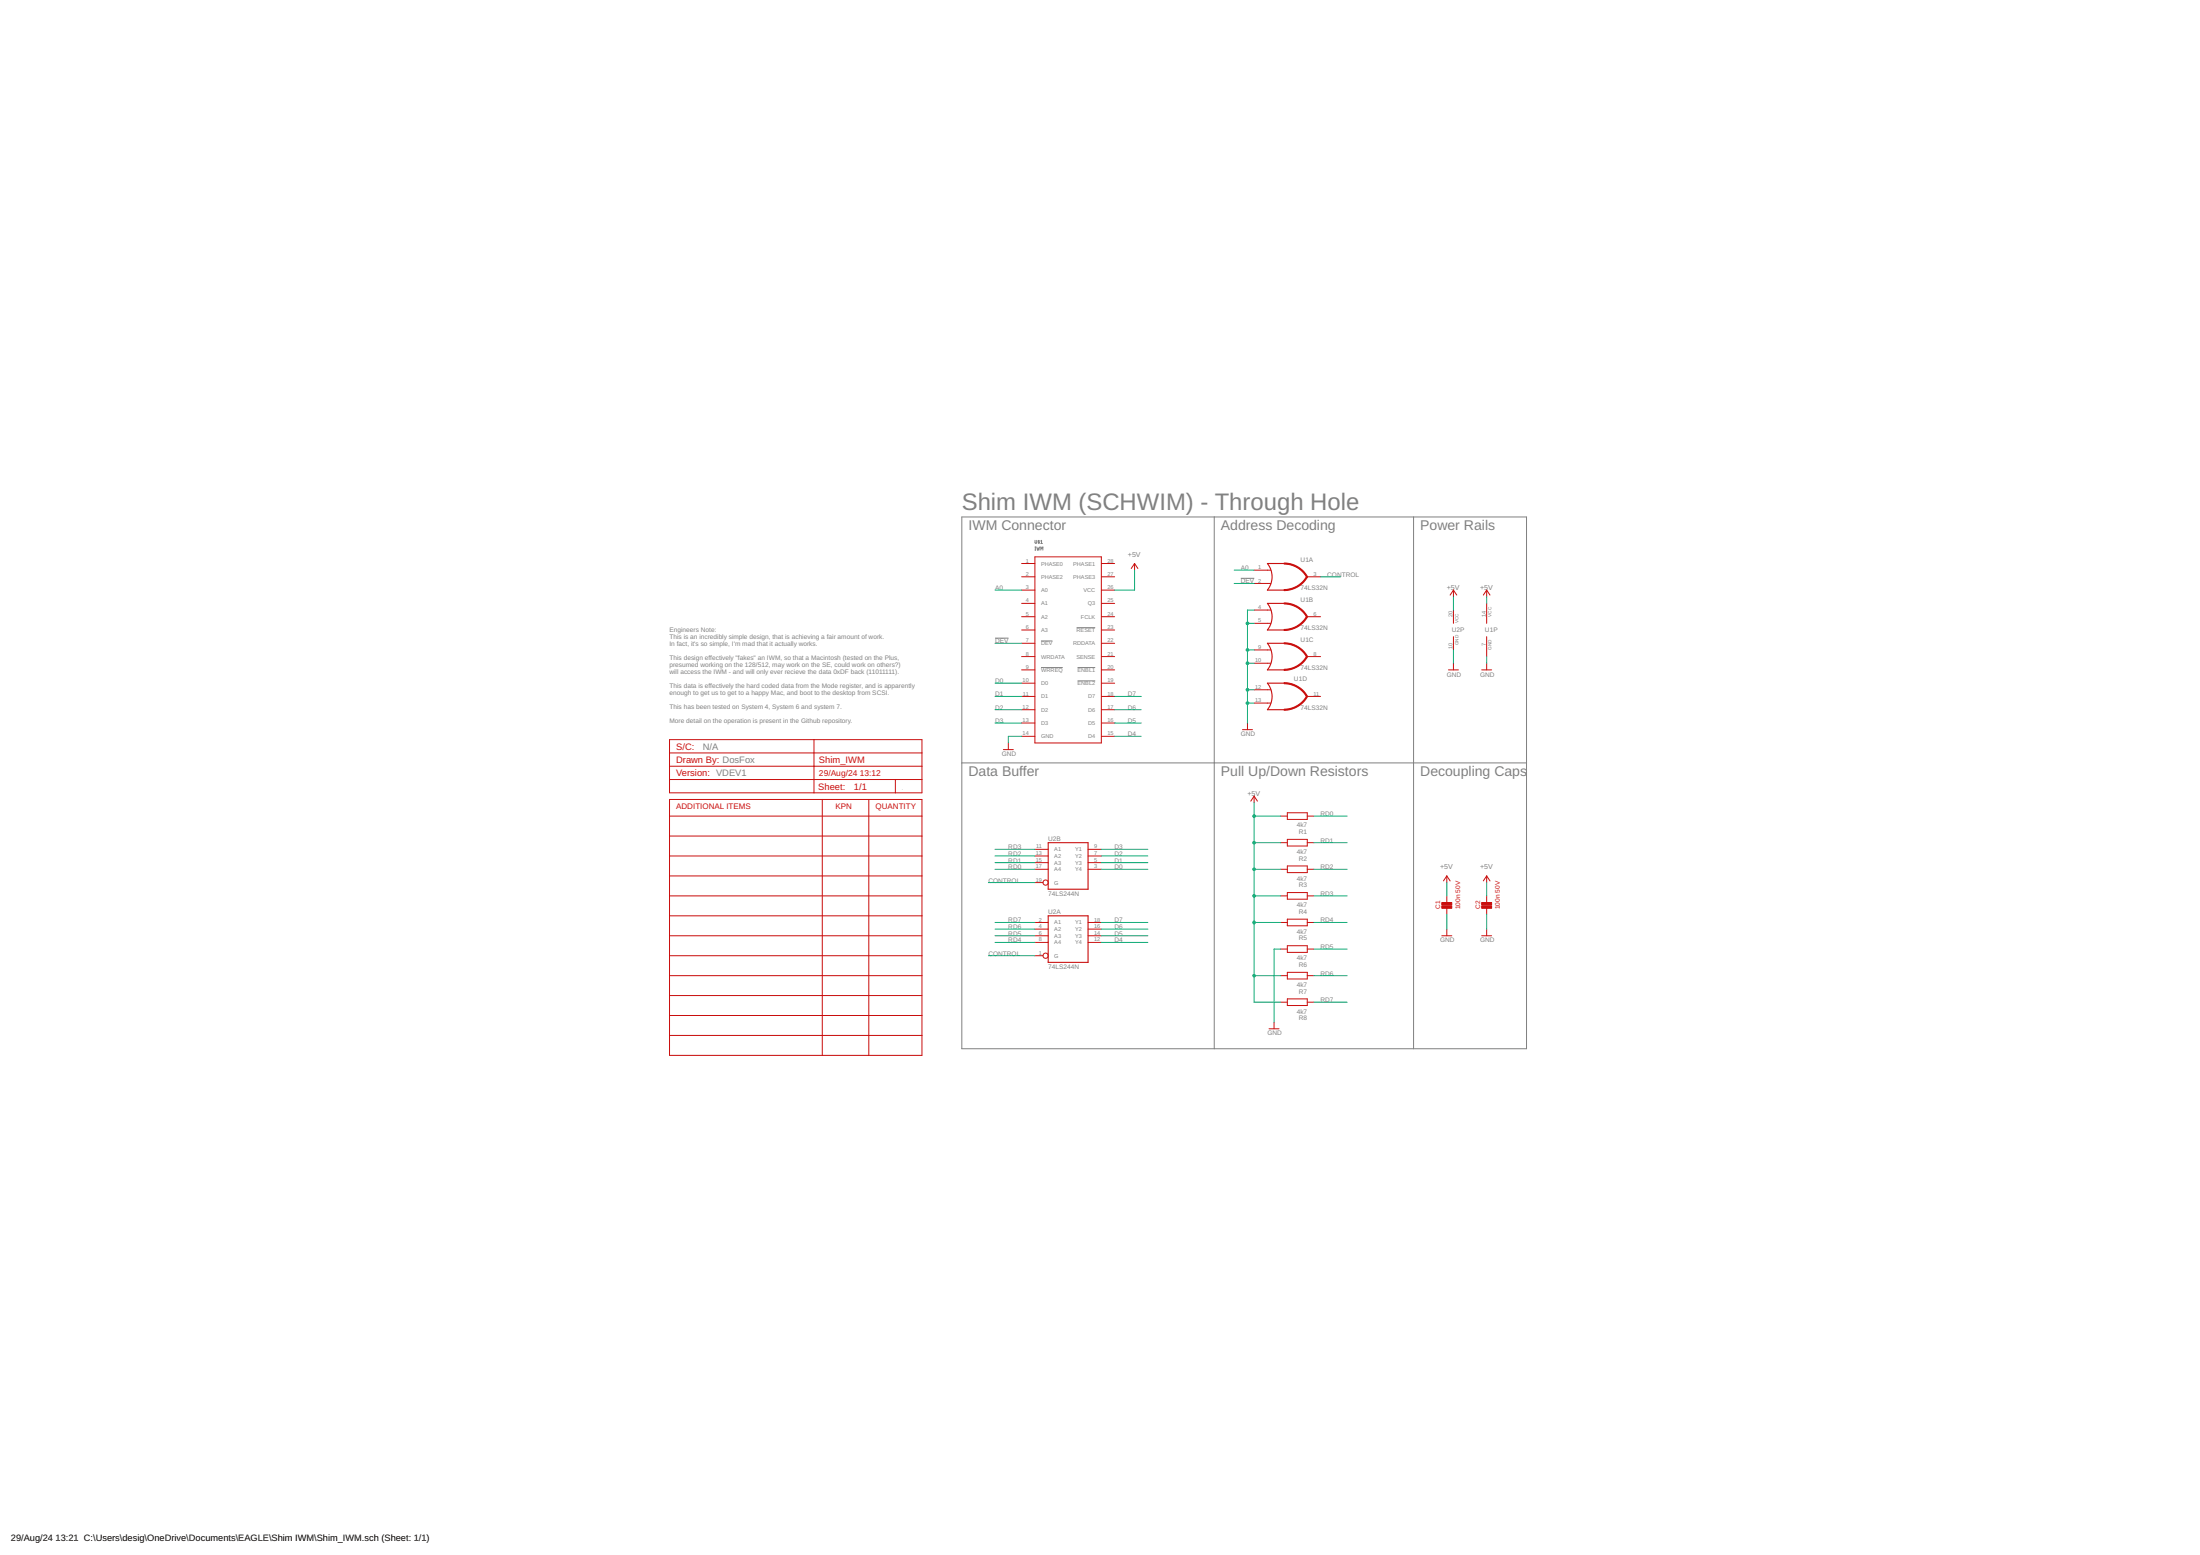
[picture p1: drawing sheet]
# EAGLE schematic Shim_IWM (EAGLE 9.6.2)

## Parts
A1  VDEV1  PROJECT_DETAILS_CUSTOM  [PCB_CUSTOM_DETAILS]
C1  100n 50V  100N_TH_CAP  [CAP_5.08MM_PITCH]
C2  100n 50V  100N_TH_CAP  [CAP_5.08MM_PITCH]
R1  4k7  4K7_TH_RESISTOR  [RESISTORTHRUHOLE]
R2  4k7  4K7_TH_RESISTOR  [RESISTORTHRUHOLE]
R3  4k7  4K7_TH_RESISTOR  [RESISTORTHRUHOLE]
R4  4k7  4K7_TH_RESISTOR  [RESISTORTHRUHOLE]
R5  4k7  4K7_TH_RESISTOR  [RESISTORTHRUHOLE]
R6  4k7  4K7_TH_RESISTOR  [RESISTORTHRUHOLE]
R7  4k7  4K7_TH_RESISTOR  [RESISTORTHRUHOLE]
R8  4k7  4K7_TH_RESISTOR  [RESISTORTHRUHOLE]
U1  74LS32N  [DIL14]
U2  74LS244N  [DIL20]
U$1  IWM  [DIP28]

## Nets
!DEV: U1.2(A:I1) U$1.7(!DEV)
+5V: C1.P$2 C2.P$2 R1.P$2 R2.P$2 R3.P$2 R4.P$2 R5.P$2 R7.P$2 R8.P$2 U1.14(P:VCC) U2.20(P:VCC) U$1.26(VCC) ; supply symbol labelled VCC
A0: U1.1(A:I0) U$1.3(A0)
CONTROL: U1.3(A:O) U2.1(A:G) U2.19(B:G)
D0: U2.3(B:Y4) U$1.10(D0)
D1: U2.5(B:Y3) U$1.11(D1)
D2: U2.7(B:Y2) U$1.12(D2)
D3: U2.9(B:Y1) U$1.13(D3)
D4: U2.12(A:Y4) U$1.15(D4)
D5: U2.14(A:Y3) U$1.16(D5)
D6: U2.16(A:Y2) U$1.17(D6)
D7: U2.18(A:Y1) U$1.18(D7)
GND: C1.P$1 C2.P$1 R6.P$2 U1.4(B:I0) U1.5(B:I1) U1.7(P:GND) U1.9(C:I0) U1.10(C:I1) U1.12(D:I0) U1.13(D:I1) U2.10(P:GND) U$1.14(GND)
RD0: R1.P$1 U2.17(B:A4)
RD1: R2.P$1 U2.15(B:A3)
RD2: R3.P$1 U2.13(B:A2)
RD3: R4.P$1 U2.11(B:A1)
RD4: R5.P$1 U2.8(A:A4)
RD5: R6.P$1 U2.6(A:A3)
RD6: R7.P$1 U2.4(A:A2)
RD7: R8.P$1 U2.2(A:A1)
Unconnected: U1.6(B:O) U1.8(C:O) U1.11(D:O) U$1.1(PHASE0) U$1.2(PHASE2) U$1.4(A1) U$1.5(A2) U$1.6(A3) U$1.8(WRDATA) U$1.9(!WRREQ) U$1.19(!ENBL2) U$1.20(!ENBL1) U$1.21(SENSE) U$1.22(RDDATA) U$1.23(!RESET) U$1.24(FCLK) U$1.25(Q3) U$1.27(PHASE3) U$1.28(PHASE1)

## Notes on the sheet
- Shim IWM (SCHWIM) - Through Hole
- IWM Connector | Address Decoding | Power Rails
- Engineers Note:
  This is an incredibly simple design, that is achieving a fair amount of work. 
  In fact, it's so simple, I'm mad that it actually works. 
  
  This design effectively "fakes" an IWM, so that a Macintosh (tested on the Plus,
  presumed working on the 128/512, may work on the SE, could work on others?)
  will access the IWM - and will only ever recieve the data 0xDF back (11011111). 
  
  This data is effectively the hard coded data from the Mode register, and is apparently
  enough to get us to get to a happy Mac, and boot to the desktop from SCSI.
  
  This has been tested on System 4, System 6 and system 7. 
  
  More detail on the operation is present in the Github repository.
- N/A
- DosFox
- Data Buffer | Pull Up/Down Resistors | Decoupling Caps
